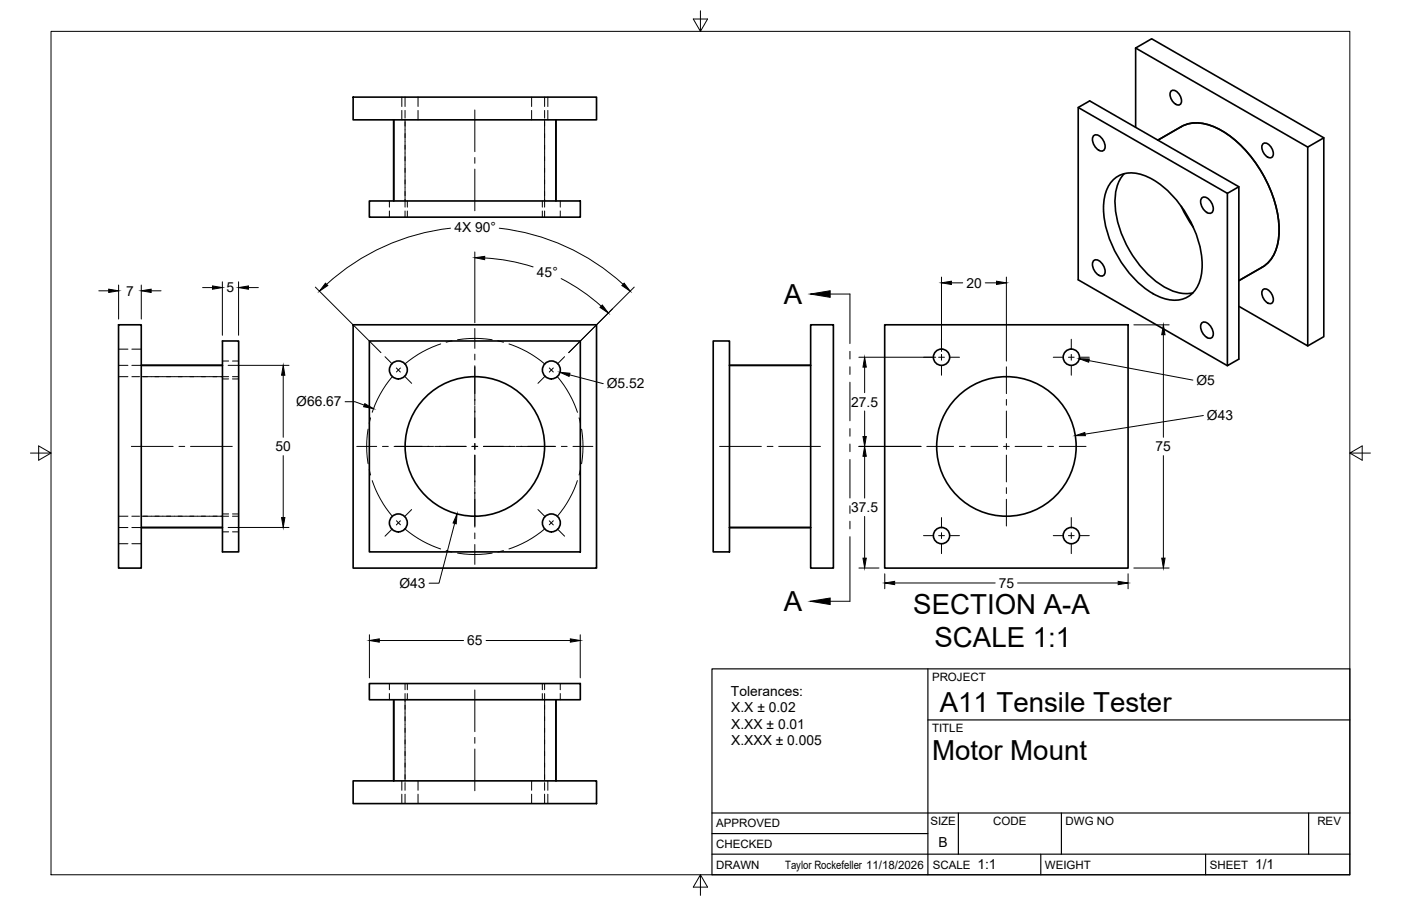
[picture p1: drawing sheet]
<svg xmlns="http://www.w3.org/2000/svg" width="432mm" height="279mm" viewBox="0 0 432 279" stroke-linecap="round" stroke-linejoin="round" font-family="sans-serif">
<!-- layer: Visible -->
<g fill="none" stroke="#000" stroke-width=".51">
<path d="M350 14.8l53.1 30.6v61.3l-21.3-12.2M350 14.8l4.9-2.8 53.1 30.5M350 14.8v24.5M108.8 30h75.1v7h-75.1zM121.3 37v25M171.3 37v25M332.3 33.1l46 26.5 3.5-2M360.9 28.2a1.57 1.57 0 0 1 2.4 .7l.6 1.1a1.44 1.44 0 0 1 .3 1.5 1.44 1.44 0 0 1-1.3 .9 3.4 3.4 0 0 1-2-4.2zM337 42a1.66 1.66 0 0 1 2.5 .5 2.94 2.94 0 0 1 .5 4 3.1 3.1 0 0 1-3.2-3zM342.7 55.9a8.4 8.4 0 0 1 9.6-1.9 29.6 29.6 0 0 1 15.4 16 24.6 24.6 0 0 1 2.1 16.5 8.2 8.2 0 0 1-11.4 5.4 29.6 29.6 0 0 1-15.5-16 24.6 24.6 0 0 1-2.1-16.5l.5-1.4zM346.5 53.6a13.7 13.7 0 0 0-2.6 11.6 34 34 0 0 0 15 23.3 12.4 12.4 0 0 0 8.8 1.8M356.9 43.2l7.2-4.1a11.7 11.7 0 0 1 11 .4 38.1 38.1 0 0 1 18.1 24 20.3 20.3 0 0 1-1.3 16.2l-1.8 2-1.1 .7-7.2 4.2"/>
<path d="M378.3 59.6v53.2l3.5-2.1v-53.1l-45.9-26.5-3.6 2v53.2l46 26.5M389.2 44.5a1.57 1.57 0 0 1 2.4 .6l.6 1.1a1.44 1.44 0 0 1 .3 1.6 1.44 1.44 0 0 1-1.3 .8 3.4 3.4 0 0 1-2-4.1zM403.1 45.4l4.9-2.9v61.3l-4.9 2.9M113.8 62h65.1v5h-65.1zM364.1 63.6l1.5 3 2.2 3.5M370.3 61.2a1.66 1.66 0 0 1 2.6 .5 2.94 2.94 0 0 1 .5 4 3.1 3.1 0 0 1-3.3-3zM337 80.5a1.66 1.66 0 0 1 2.5 .6 2.94 2.94 0 0 1 .5 3.9 3.1 3.1 0 0 1-3.2-3zM370.3 99.7a1.66 1.66 0 0 1 2.6 .6 2.94 2.94 0 0 1 .5 3.9 3.1 3.1 0 0 1-3.3-3zM389.2 89.4a1.57 1.57 0 0 1 2.4 .7l.6 1.1a1.44 1.44 0 0 1 .3 1.6 1.44 1.44 0 0 1-1.3 .8 3.4 3.4 0 0 1-2-4.2zM36.5 100.2h7v75h-7zM43.5 112.7h25.1M68.6 105.2h5v65h-5z"/>
<path d="M108.8 100.2h75.1v75h-75.1zM113.8 105.2h65.1v65h-65.1zM219.8 105.2h5v65h-5zM224.8 112.7h25.1M249.9 100.2h7v75h-7zM272.7 100.2h75v75h-75zM43.5 162.7h25.1M224.8 162.7h25.1M113.8 210.8h65.1v5h-65.1zM121.3 215.8v25M171.3 215.8v25M108.8 240.8h75.1v7h-75.1z"/>
<circle cx="122.8" cy="114.1" r="2.76"/>
<circle cx="169.9" cy="114.1" r="2.76"/>
<circle cx="290.2" cy="110.2" r="2.51"/>
<circle cx="330.2" cy="110.2" r="2.51"/>
<circle cx="146.4" cy="137.7" r="21.5"/>
<circle cx="310.2" cy="137.7" r="21.5"/>
<circle cx="122.8" cy="161.3" r="2.76"/>
<circle cx="169.9" cy="161.3" r="2.76"/>
<circle cx="290.2" cy="165.2" r="2.51"/>
<circle cx="330.2" cy="165.2" r="2.51"/>
</g>
<!-- layer: Hidden -->
<g fill="none" stroke="#000" stroke-width=".31">
<path d="M123.8 30v2.9M123.8 34.1v2.9M124.8 30v2.9M124.8 34.1v2.3M124.8 37v26.9M128.8 30v2.9M128.8 34.1v2.9M163.9 30v2.9M163.9 34.1v2.9M167.9 30v2.9M167.9 34.1v2.3M167.9 37v26.9"/>
<path d="M168.8 30v2.9M168.8 34.1v2.9M120 62v1.9M120 65.1v1.9M124.8 65.1v1.9M125.5 62v1.9M125.5 65.1v1.9M167.2 62v1.9M167.2 65.1v1.9M167.9 65.1v1.9M172.7 62v1.9M172.7 65.1v1.9"/>
<path d="M36.5 116.2h2.9M36.5 107.7h2.9M36.5 112.7h2.9M40.6 116.2h2.4M40.6 107.7h2.9M40.6 112.7h2.9M43.5 116.2h27M68.6 116.9h1.9M68.6 111.3h1.9M71.6 116.9h2M71.6 111.3h2M71.6 116.2h2"/>
<path d="M36.5 159.2h2.9M40.6 159.2h2.4M43.5 159.2h27M68.6 158.5h1.9M71.6 158.5h2M71.6 159.2h2M36.5 162.7h2.9M36.5 167.7h2.9M40.6 162.7h2.9M40.6 167.7h2.9M68.6 164h1.9M71.6 164h2"/>
<path d="M120 210.8v1.9M120 213.9v1.9M124.8 210.8v1.9M124.8 213.9v26.9M125.5 210.8v1.9M125.5 213.9v1.9M167.2 210.8v1.9M167.2 213.9v1.9M167.9 210.8v1.9M167.9 213.9v26.9M172.7 210.8v1.9M172.7 213.9v1.9"/>
<path d="M123.8 240.8v2.9M123.8 244.9v2.9M124.8 241.3v2.4M124.8 244.9v2.9M128.8 240.8v2.9M128.8 244.9v2.9M163.9 240.8v2.9M163.9 244.9v2.9M167.9 241.3v2.4M167.9 244.9v2.9M168.8 240.8v2.9M168.8 244.9v2.9"/>
</g>
<!-- layer: Border -->
<path d="M15.7 9.7h400.3v260.1h-400.3zM215.9 3.3v6.4l-2.2-3.8h4.4l-2.2 3.8M9.4 139.7h6.3l-3.8-2.2v4.4l3.8-2.2M416 139.7l3.8 2.2v-4.4l-3.8 2.2h6.4M215.9 269.8l2.2 3.8h-4.4l2.2-3.8v6.3" fill="none" stroke="#000" stroke-width=".31"/>
<!-- layer: Titleblock -->
<path d="M219.4 206.3h196.6v63.5h-196.6zM286 206.3v63.5M286 222h130M219.4 257.1h66.6M219.4 250.7h196.6M295.4 250.7v12.7M327.1 250.7v12.7M403.3 250.7v12.7M219.4 263.4h196.6M320.8 263.4v6.4M371.6 263.4v6.4" fill="none" stroke="#000" stroke-width=".36"/>
<!-- layer: Smart Centers -->
<g fill="none" stroke="#000" stroke-width=".31">
<path d="M146.3 33.9v12.9M146.3 48.6v1.8M146.3 52.1v12.9M118.7 110l2.2 2.2M121 116.1a33.6 33.6 0 0 0-6.3 11M122.2 113.5l1.2 1.2M123.4 113.5l-1.2 1.2M124.7 116l2.2 2.2M135.8 106.1a32.9 32.9 0 0 0-11.1 6.2M139.3 105.1l-1.8 .4M141 104.8a33.8 33.8 0 0 1 10.7 0M146.3 101.3v6.1"/>
<path d="M146.3 109.2v1.8M146.3 112.8v12.2M153.4 105.1l1.8 .4M156.9 106.1a32.5 32.5 0 0 1 11 6.2M168 116l-2.2 2.2M169.3 113.5l1.2 1.2M170.5 113.5l-1.2 1.2M171.7 116.1a33.6 33.6 0 0 1 6.3 11M174 110l-2.2 2.2M284.6 110.2h2.9M289.3 110.2h1.8M290.2 104.6v2.9"/>
<path d="M290.2 109.3v1.8M290.2 112.9v2.8M292.9 110.2h2.8M310.2 113.1v8.3M324.6 110.2h2.9M329.3 110.2h1.8M330.2 104.6v2.9M330.2 109.3v1.8M330.2 112.9v2.8M332.9 110.2h2.8M40.5 137.7h12.9M55.2 137.7h1.7"/>
<path d="M58.7 137.7h12.9M110 137.7h6.1M113.5 132.3a32.2 32.2 0 0 0 0 10.7M114.2 128.9l-.4 1.7M117.9 137.7h1.8M121.5 137.7h12.1M134 137.7h9.7M145.5 137.7h1.7M146.3 125.3v9.7M146.3 136.8v1.8M149 137.7h9.7M159.1 137.7h12.1"/>
<path d="M173 137.7h1.8M176.6 137.7h6.1M178.5 128.9l.4 1.7M179.2 132.4a32.2 32.2 0 0 1 0 10.6M221.8 137.7h12.9M236.5 137.7h1.7M240 137.7h12.9M285.6 137.7h8.3M295.7 137.7h1.8M299.3 137.7h8.2M309.3 137.7h1.8M310.2 123.2v1.8"/>
<path d="M310.2 126.7v8.3M310.2 136.8v1.8M312.9 137.7h8.2M322.9 137.7h1.8M326.5 137.7h8.2M113.8 144.8l.4 1.7M114.7 148.2a33.6 33.6 0 0 0 6.3 11.1M126.9 157.1l-2.2 2.2M146.3 140.4v9.7M146.3 150.4v12.2M165.8 157.1l2.2 2.2M177.9 148.2a33 33 0 0 1-6.2 11.1"/>
<path d="M178.9 144.8l-.4 1.7M290.2 159.6v2.9M310.2 140.4v8.2M310.2 150.4v1.8M310.2 154v8.2M330.2 159.6v2.9M120.9 163.1l-2.2 2.3M122.2 160.6l1.2 1.2M123.4 160.6l-1.2 1.3M124.7 163.1a33 33 0 0 0 11.1 6.2M137.5 169.8l1.8 .4M141 170.6a33 33 0 0 0 10.7 0"/>
<path d="M146.3 164.4v1.7M146.3 167.9v6.2M155.2 169.8l-1.8 .4M167.9 163.1a32.5 32.5 0 0 1-11 6.2M169.3 160.6l1.2 1.3M170.5 160.6l-1.2 1.2M171.8 163.1l2.2 2.3M284.6 165.2h2.9M289.3 165.2h1.8M290.2 164.3v1.8M290.2 167.9v2.8M292.9 165.2h2.8"/>
<path d="M324.6 165.2h2.9M329.3 165.2h1.8M330.2 164.3v1.8M330.2 167.9v2.8M332.9 165.2h2.8M146.3 212.8v12.8M146.3 227.4v1.8M146.3 231v12.9"/>
</g>
<!-- layer: FD_Dimensions -->
<g fill="none" stroke="#000" stroke-width=".31">
<path d="M138.8 70.4a67.7 67.7 0 0 0-38.1 17.3M146.3 77.7v21.8M149.4 79.6l7.5 .9 7.4 1.8M153.9 70.4a67.7 67.7 0 0 1 38.1 17.3M30.5 89.7h3M36.6 87.9v10.5M43.5 87.9v10.5M46.6 89.7h3M62.4 88.7h3.1M68.5 86.9v16.5M73.5 86.9v16.5M76.6 88.7h3"/>
<path d="M97.2 88.5l20.2 20.3M173 85.9l6.4 3.9 5.9 4.6M195.5 88.5l-20.2 20.3M290.2 85.4v23M293.2 87.2h3.5M303.7 87.2h3.4M310.2 85.4v26M70.3 112.7h18.8M87.3 115.7v19.2M175.5 115.6l10.4 2.7M264.7 110.2h23.7M266.5 113.2v7.9"/>
<path d="M335.6 111.2l32 6M349.5 100.2h10.8M358.6 103.2v31.7M106.4 123.9h3l2.9 1M264.7 137.7h19.2M266.5 126.7v7.9M370.9 128.1l-36.5 5.8M87.3 140.5v19.1M266.5 140.7v12.9M266.5 159.3v12.8M358.6 140.5v31.6M70.3 162.7h18.8"/>
<path d="M140.1 161.4l-4.8 18.5h-3.1M264.7 175.2h6.2M272.7 177v4.6M275.7 179.8h31M313.6 179.8h31M347.7 177v4.6M349.5 175.2h10.8M113.9 195.7v13.3M116.9 197.5h26M149.8 197.5h26M178.8 195.7v13.3"/>
</g>
<g fill="#000" stroke="#000" stroke-width=".31">
<path d="M33.5 89.2l3.1 .5-3.1 .5zM43.5 89.7l3.1-.5v1zM65.5 88.2l3 .5-3 .5zM73.5 88.7l3.1-.5v1zM100.3 87.3l.7 .8-2.5 1.7zM146.3 79.5l3.1-.4v1zM185.6 94.1l1.9 2.4-2.6-1.7zM192.4 87.3l1.8 2.5-2.5-1.7zM290.2 87.2l3-.5v1zM307.1 86.7l3.1 .5-3.1 .5zM87.3 112.7l.5 3h-1zM172.6 114.8l3.1 .3-.3 1z"/>
<path d="M266.5 110.2l.5 3h-1zM332.6 110.6l3.1 .1-.2 1zM358.6 100.2l.5 3h-1zM112.4 124.5l2.7 1.5-3-.6zM266 134.6h1l-.5 3.1zM331.4 134.3l2.9-.9 .2 1zM86.8 159.6h1l-.5 3.1zM266.5 137.7l.5 3h-1zM140.9 158.5l-.3 3-1-.2zM266 172.1h1l-.5 3.1zM272.7 179.8l3-.5v1zM344.6 179.3l3.1 .5-3.1 .5z"/>
<path d="M358.1 172.1h1l-.5 3.1zM113.9 197.5l3-.5v1zM175.8 197l3 .5-3 .5z"/>
</g>
<!-- layer: Section Lines -->
<path d="M255.9 90.7h6.1v15.3M262 108.4v2.3M262 113.1v2.4M262 117.9v11.9M262 132.2v2.3M262 136.9v2.4M262 141.7v11.9M262 156v2.3M262 165.5v19.9h-6.1M262 160.7v2.4" fill="none" stroke="#000" stroke-width=".31"/>
<path d="M249.8 90.7l6.1-1v2zM249.8 185.4l6.1-1v2z" fill="#000" stroke="#000" stroke-width=".31"/>
<g font-size="8.5">
<text x="241.5" y="93.7">A</text>
<text x="241.5" y="188.5">A</text>
<text x="281.5" y="189.3">SECTION A-A</text>
<text x="288" y="199.5">SCALE 1:1</text>
<text x="289.6" y="219.5">A11 Tensile Tester</text>
<text x="287.3" y="234.5">Motor Mount</text>
</g>
<g font-size="4.3">
<text x="140" y="71.5">4X 90°</text>
<text x="165.5" y="85.4">45°</text>
<text x="297.9" y="88.7">20</text>
<text x="38.9" y="91.2">7</text>
<text x="69.8" y="90.2">5</text>
<text x="187" y="119.8">Ø5.52</text>
<text x="368.7" y="118.7">Ø5</text>
<text x="91.3" y="125.3">Ø66.67</text>
<text x="262.4" y="125.4">27.5</text>
<text x="372" y="129.6">Ø43</text>
<text x="84.9" y="139.2">50</text>
<text x="356.2" y="139.2">75</text>
<text x="262.3" y="157.9">37.5</text>
<text x="123.1" y="181.3">Ø43</text>
<text x="307.8" y="181.3">75</text>
<text x="144" y="199">65</text>
<text x="225.3" y="214.6">Tolerances:</text>
<text x="225.4" y="219.7">X.X ± 0.02</text>
<text x="225.4" y="224.7">X.XX ± 0.01</text>
<text x="225.4" y="229.8">X.XXX ± 0.005</text>
<text x="289.3" y="261.2">B</text>
<text x="301.2" y="268.1">1:1</text>
<text x="386.8" y="268.1">1/1</text>
</g>
<g font-size="3.5">
<text x="287.3" y="210.1">PROJECT</text>
<text x="287.3" y="225.8">TITLE</text>
<text x="220.7" y="255.2">APPROVED</text>
<text x="286.7" y="254.5">SIZE</text>
<text x="306.1" y="254.5">CODE</text>
<text x="328.4" y="254.5">DWG NO</text>
<text x="406" y="254.5">REV</text>
<text x="220.7" y="261.5">CHECKED</text>
<text x="220.7" y="267.9">DRAWN</text>
<text x="242" y="267.9">Taylor Rockefeller 11/18/2026</text>
<text x="287.5" y="267.9">SCALE</text>
<text x="322.1" y="267.9">WEIGHT</text>
<text x="372.9" y="267.9">SHEET</text>
</g>
</svg>
